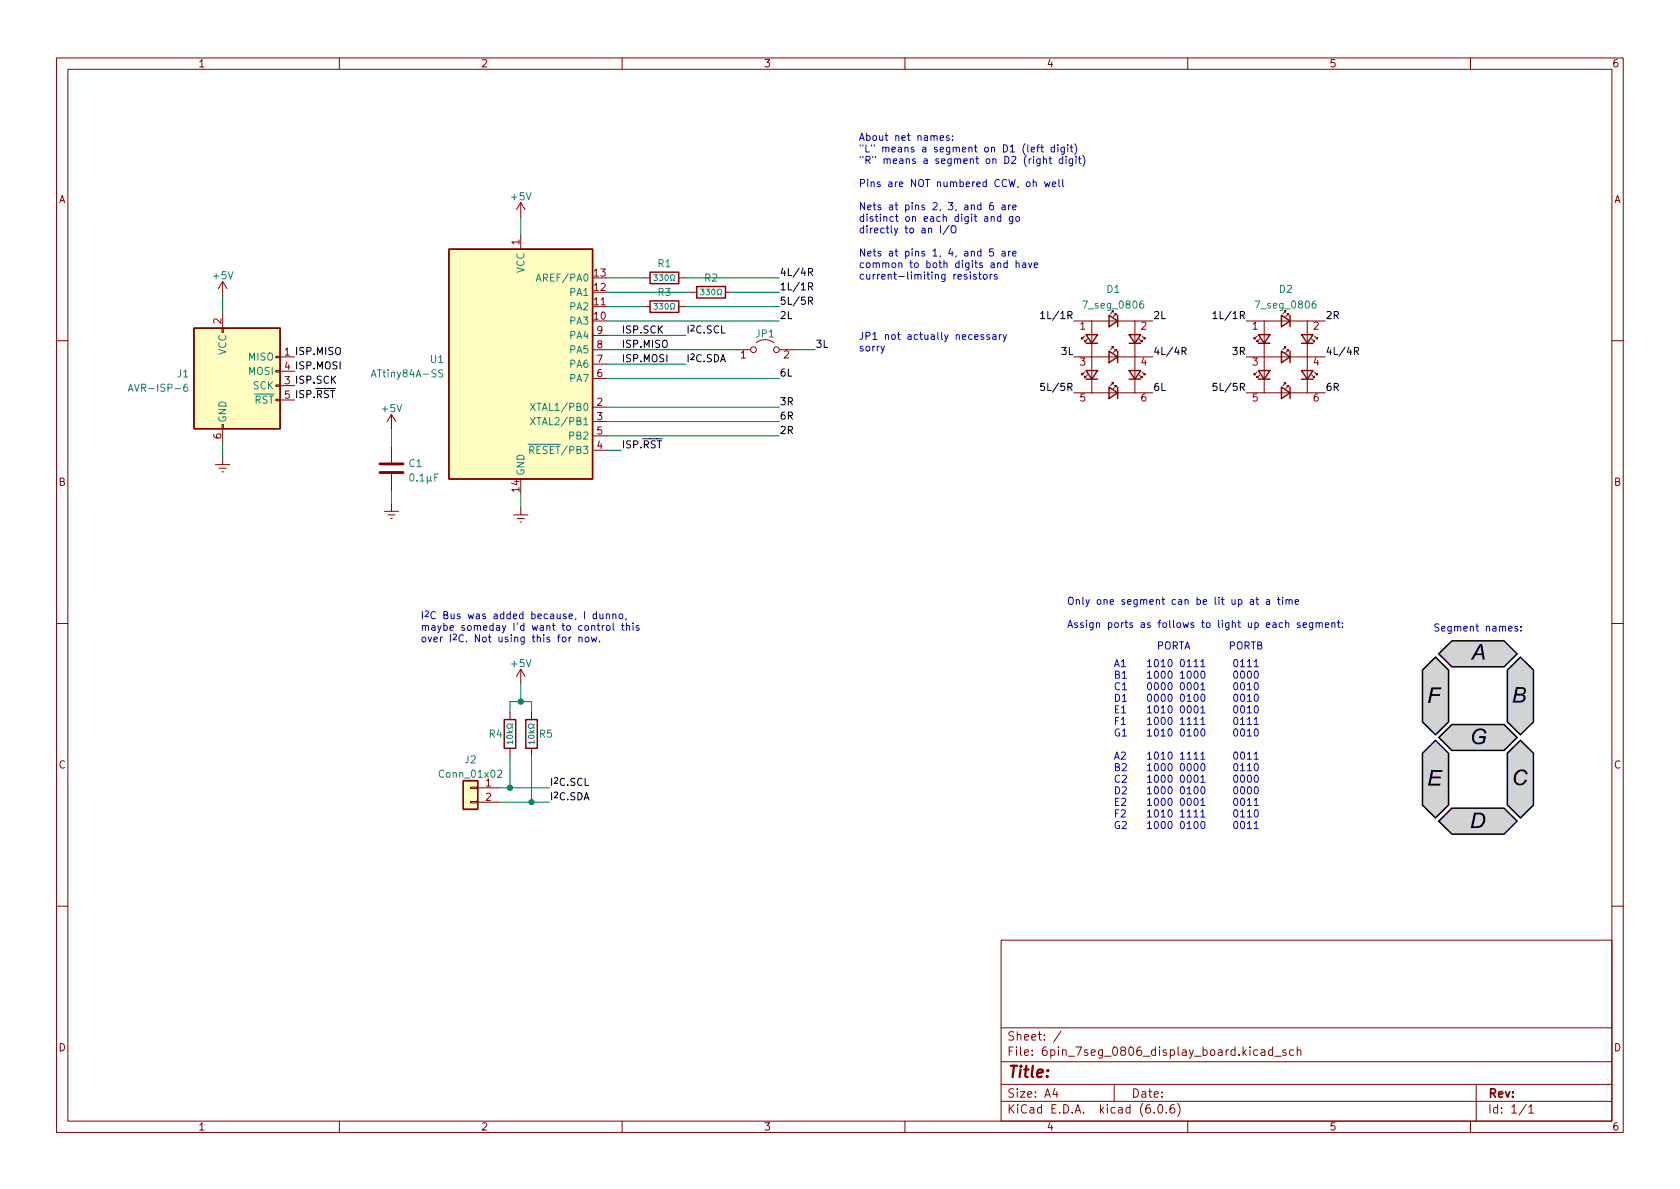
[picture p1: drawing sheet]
(kicad_sch (version 20211123) (generator eeschema)

 (paper "A4")

 (lib_symbols
  (symbol "Connector:AVR-ISP-6" (pin_names (offset 1.016)) (in_bom yes) (on_board yes)
   (property "Reference" "J" (id 0) (at -6.35 11.43 0) (effects (font (size 1.27 1.27)) (justify left)))
   (property "Value" "AVR-ISP-6" (id 1) (at 0 11.43 0) (effects (font (size 1.27 1.27)) (justify left)))
   (property "Footprint" "" (id 2) (at -6.35 1.27 90) (effects (font (size 1.27 1.27)) hide))
   (property "Datasheet" " ~" (id 3) (at -32.385 -13.97 0) (effects (font (size 1.27 1.27)) hide))
   (symbol "AVR-ISP-6_0_1"
    (rectangle (start -2.667 -6.858) (end -2.413 -7.62) (stroke (width 0) (type default) (color 0 0 0 0)) (fill (type none)))
    (rectangle (start -2.667 10.16) (end -2.413 9.398) (stroke (width 0) (type default) (color 0 0 0 0)) (fill (type none)))
    (rectangle (start 7.62 -2.413) (end 6.858 -2.667) (stroke (width 0) (type default) (color 0 0 0 0)) (fill (type none)))
    (rectangle (start 7.62 0.127) (end 6.858 -0.127) (stroke (width 0) (type default) (color 0 0 0 0)) (fill (type none)))
    (rectangle (start 7.62 2.667) (end 6.858 2.413) (stroke (width 0) (type default) (color 0 0 0 0)) (fill (type none)))
    (rectangle (start 7.62 5.207) (end 6.858 4.953) (stroke (width 0) (type default) (color 0 0 0 0)) (fill (type none)))
    (rectangle (start 7.62 10.16) (end -7.62 -7.62) (stroke (width 0.254) (type default) (color 0 0 0 0)) (fill (type background))))
   (symbol "AVR-ISP-6_1_1"
    (pin passive line (at 10.16 5.08 180) (length 2.54) (name "MISO" (effects (font (size 1.27 1.27)))) (number "1" (effects (font (size 1.27 1.27)))))
    (pin passive line (at -2.54 12.7 270) (length 2.54) (name "VCC" (effects (font (size 1.27 1.27)))) (number "2" (effects (font (size 1.27 1.27)))))
    (pin passive line (at 10.16 0 180) (length 2.54) (name "SCK" (effects (font (size 1.27 1.27)))) (number "3" (effects (font (size 1.27 1.27)))))
    (pin passive line (at 10.16 2.54 180) (length 2.54) (name "MOSI" (effects (font (size 1.27 1.27)))) (number "4" (effects (font (size 1.27 1.27)))))
    (pin passive line (at 10.16 -2.54 180) (length 2.54) (name "~{RST}" (effects (font (size 1.27 1.27)))) (number "5" (effects (font (size 1.27 1.27)))))
    (pin passive line (at -2.54 -10.16 90) (length 2.54) (name "GND" (effects (font (size 1.27 1.27)))) (number "6" (effects (font (size 1.27 1.27)))))))
  (symbol "Connector_Generic:Conn_01x02" (pin_names (offset 1.016) hide) (in_bom yes) (on_board yes)
   (property "Reference" "J" (id 0) (at 0 2.54 0) (effects (font (size 1.27 1.27))))
   (property "Value" "Conn_01x02" (id 1) (at 0 -5.08 0) (effects (font (size 1.27 1.27))))
   (property "Footprint" "" (id 2) (at 0 0 0) (effects (font (size 1.27 1.27)) hide))
   (property "Datasheet" "~" (id 3) (at 0 0 0) (effects (font (size 1.27 1.27)) hide))
   (symbol "Conn_01x02_1_1"
    (rectangle (start -1.27 -2.413) (end 0 -2.667) (stroke (width 0.1524) (type default) (color 0 0 0 0)) (fill (type none)))
    (rectangle (start -1.27 0.127) (end 0 -0.127) (stroke (width 0.1524) (type default) (color 0 0 0 0)) (fill (type none)))
    (rectangle (start -1.27 1.27) (end 1.27 -3.81) (stroke (width 0.254) (type default) (color 0 0 0 0)) (fill (type background)))
    (pin passive line (at -5.08 0 0) (length 3.81) (name "Pin_1" (effects (font (size 1.27 1.27)))) (number "1" (effects (font (size 1.27 1.27)))))
    (pin passive line (at -5.08 -2.54 0) (length 3.81) (name "Pin_2" (effects (font (size 1.27 1.27)))) (number "2" (effects (font (size 1.27 1.27)))))))
  (symbol "Device:C" (pin_numbers hide) (pin_names (offset 0.254)) (in_bom yes) (on_board yes)
   (property "Reference" "C" (id 0) (at 0.635 2.54 0) (effects (font (size 1.27 1.27)) (justify left)))
   (property "Value" "C" (id 1) (at 0.635 -2.54 0) (effects (font (size 1.27 1.27)) (justify left)))
   (property "Footprint" "" (id 2) (at 0.9652 -3.81 0) (effects (font (size 1.27 1.27)) hide))
   (property "Datasheet" "~" (id 3) (at 0 0 0) (effects (font (size 1.27 1.27)) hide))
   (symbol "C_0_1"
    (polyline (pts (xy -2.032 -0.762) (xy 2.032 -0.762)) (stroke (width 0.508) (type default) (color 0 0 0 0)) (fill (type none)))
    (polyline (pts (xy -2.032 0.762) (xy 2.032 0.762)) (stroke (width 0.508) (type default) (color 0 0 0 0)) (fill (type none))))
   (symbol "C_1_1"
    (pin passive line (at 0 3.81 270) (length 2.794) (name "~" (effects (font (size 1.27 1.27)))) (number "1" (effects (font (size 1.27 1.27)))))
    (pin passive line (at 0 -3.81 90) (length 2.794) (name "~" (effects (font (size 1.27 1.27)))) (number "2" (effects (font (size 1.27 1.27)))))))
  (symbol "Device:R" (pin_numbers hide) (pin_names (offset 0)) (in_bom yes) (on_board yes)
   (property "Reference" "R" (id 0) (at 2.032 0 90) (effects (font (size 1.27 1.27))))
   (property "Value" "R" (id 1) (at 0 0 90) (effects (font (size 1.27 1.27))))
   (property "Footprint" "" (id 2) (at -1.778 0 90) (effects (font (size 1.27 1.27)) hide))
   (property "Datasheet" "~" (id 3) (at 0 0 0) (effects (font (size 1.27 1.27)) hide))
   (symbol "R_0_1"
    (rectangle (start -1.016 -2.54) (end 1.016 2.54) (stroke (width 0.254) (type default) (color 0 0 0 0)) (fill (type none))))
   (symbol "R_1_1"
    (pin passive line (at 0 3.81 270) (length 1.27) (name "~" (effects (font (size 1.27 1.27)))) (number "1" (effects (font (size 1.27 1.27)))))
    (pin passive line (at 0 -3.81 90) (length 1.27) (name "~" (effects (font (size 1.27 1.27)))) (number "2" (effects (font (size 1.27 1.27)))))))
  (symbol "Jumper:Jumper_2_Open" (pin_names (offset 0) hide) (in_bom yes) (on_board yes)
   (property "Reference" "JP" (id 0) (at 0 2.794 0) (effects (font (size 1.27 1.27))))
   (property "Value" "Jumper_2_Open" (id 1) (at 0 -2.286 0) (effects (font (size 1.27 1.27))))
   (property "Footprint" "" (id 2) (at 0 0 0) (effects (font (size 1.27 1.27)) hide))
   (property "Datasheet" "~" (id 3) (at 0 0 0) (effects (font (size 1.27 1.27)) hide))
   (symbol "Jumper_2_Open_0_0"
    (circle (center -2.032 0) (radius 0.508) (stroke (width 0) (type default) (color 0 0 0 0)) (fill (type none)))
    (circle (center 2.032 0) (radius 0.508) (stroke (width 0) (type default) (color 0 0 0 0)) (fill (type none))))
   (symbol "Jumper_2_Open_0_1"
    (arc (start 1.524 1.27) (mid 0 1.778) (end -1.524 1.27) (stroke (width 0) (type default) (color 0 0 0 0)) (fill (type none))))
   (symbol "Jumper_2_Open_1_1"
    (pin passive line (at -5.08 0 0) (length 2.54) (name "A" (effects (font (size 1.27 1.27)))) (number "1" (effects (font (size 1.27 1.27)))))
    (pin passive line (at 5.08 0 180) (length 2.54) (name "B" (effects (font (size 1.27 1.27)))) (number "2" (effects (font (size 1.27 1.27)))))))
  (symbol "MCU_Microchip_ATtiny:ATtiny84A-SS" (in_bom yes) (on_board yes)
   (property "Reference" "U" (id 0) (at -12.7 21.59 0) (effects (font (size 1.27 1.27)) (justify left bottom)))
   (property "Value" "ATtiny84A-SS" (id 1) (at 2.54 -21.59 0) (effects (font (size 1.27 1.27)) (justify left top)))
   (property "Footprint" "Package_SO:SOIC-14_3.9x8.7mm_P1.27mm" (id 2) (at 0 0 0) (effects (font (size 1.27 1.27) italic) hide))
   (property "Datasheet" "http://ww1.microchip.com/downloads/en/DeviceDoc/doc8183.pdf" (id 3) (at 0 0 0) (effects (font (size 1.27 1.27)) hide))
   (symbol "ATtiny84A-SS_0_1"
    (rectangle (start -12.7 -20.32) (end 12.7 20.32) (stroke (width 0.254) (type default) (color 0 0 0 0)) (fill (type background))))
   (symbol "ATtiny84A-SS_1_1"
    (pin power_in line (at 0 22.86 270) (length 2.54) (name "VCC" (effects (font (size 1.27 1.27)))) (number "1" (effects (font (size 1.27 1.27)))))
    (pin bidirectional line (at 15.24 7.62 180) (length 2.54) (name "PA3" (effects (font (size 1.27 1.27)))) (number "10" (effects (font (size 1.27 1.27)))))
    (pin bidirectional line (at 15.24 10.16 180) (length 2.54) (name "PA2" (effects (font (size 1.27 1.27)))) (number "11" (effects (font (size 1.27 1.27)))))
    (pin bidirectional line (at 15.24 12.7 180) (length 2.54) (name "PA1" (effects (font (size 1.27 1.27)))) (number "12" (effects (font (size 1.27 1.27)))))
    (pin bidirectional line (at 15.24 15.24 180) (length 2.54) (name "AREF/PA0" (effects (font (size 1.27 1.27)))) (number "13" (effects (font (size 1.27 1.27)))))
    (pin power_in line (at 0 -22.86 90) (length 2.54) (name "GND" (effects (font (size 1.27 1.27)))) (number "14" (effects (font (size 1.27 1.27)))))
    (pin bidirectional line (at 15.24 -7.62 180) (length 2.54) (name "XTAL1/PB0" (effects (font (size 1.27 1.27)))) (number "2" (effects (font (size 1.27 1.27)))))
    (pin bidirectional line (at 15.24 -10.16 180) (length 2.54) (name "XTAL2/PB1" (effects (font (size 1.27 1.27)))) (number "3" (effects (font (size 1.27 1.27)))))
    (pin bidirectional line (at 15.24 -15.24 180) (length 2.54) (name "~{RESET}/PB3" (effects (font (size 1.27 1.27)))) (number "4" (effects (font (size 1.27 1.27)))))
    (pin bidirectional line (at 15.24 -12.7 180) (length 2.54) (name "PB2" (effects (font (size 1.27 1.27)))) (number "5" (effects (font (size 1.27 1.27)))))
    (pin bidirectional line (at 15.24 -2.54 180) (length 2.54) (name "PA7" (effects (font (size 1.27 1.27)))) (number "6" (effects (font (size 1.27 1.27)))))
    (pin bidirectional line (at 15.24 0 180) (length 2.54) (name "PA6" (effects (font (size 1.27 1.27)))) (number "7" (effects (font (size 1.27 1.27)))))
    (pin bidirectional line (at 15.24 2.54 180) (length 2.54) (name "PA5" (effects (font (size 1.27 1.27)))) (number "8" (effects (font (size 1.27 1.27)))))
    (pin bidirectional line (at 15.24 5.08 180) (length 2.54) (name "PA4" (effects (font (size 1.27 1.27)))) (number "9" (effects (font (size 1.27 1.27)))))))
  (symbol "nanosegment:7_seg_0806" (pin_names (offset 0) hide) (in_bom yes) (on_board yes)
   (property "Reference" "D" (id 0) (at 0 9.525 0) (effects (font (size 1.27 1.27))))
   (property "Value" "7_seg_0806" (id 1) (at 0 -9.398 0) (effects (font (size 1.27 1.27))))
   (property "Footprint" "" (id 2) (at 0 0 0) (effects (font (size 1.27 1.27)) hide))
   (property "Datasheet" "" (id 3) (at 0 0 0) (effects (font (size 1.27 1.27)) hide))
   (symbol "7_seg_0806_0_1"
    (polyline (pts (xy -3.81 -6.35) (xy -3.81 6.35)) (stroke (width 0.1524) (type default) (color 0 0 0 0)) (fill (type none)))
    (polyline (pts (xy -3.81 0) (xy 3.81 0)) (stroke (width 0.1524) (type default) (color 0 0 0 0)) (fill (type none)))
    (polyline (pts (xy -3.81 6.35) (xy 3.81 6.35)) (stroke (width 0.1524) (type default) (color 0 0 0 0)) (fill (type none)))
    (polyline (pts (xy -2.794 -3.937) (xy -4.826 -3.937)) (stroke (width 0.254) (type default) (color 0 0 0 0)) (fill (type none)))
    (polyline (pts (xy -2.794 2.413) (xy -4.826 2.413)) (stroke (width 0.254) (type default) (color 0 0 0 0)) (fill (type none)))
    (polyline (pts (xy 0.762 -7.366) (xy 0.762 -5.334)) (stroke (width 0.254) (type default) (color 0 0 0 0)) (fill (type none)))
    (polyline (pts (xy 0.762 -1.016) (xy 0.762 1.016)) (stroke (width 0.254) (type default) (color 0 0 0 0)) (fill (type none)))
    (polyline (pts (xy 0.762 5.334) (xy 0.762 7.366)) (stroke (width 0.254) (type default) (color 0 0 0 0)) (fill (type none)))
    (polyline (pts (xy 2.794 -3.937) (xy 4.826 -3.937)) (stroke (width 0.254) (type default) (color 0 0 0 0)) (fill (type none)))
    (polyline (pts (xy 2.794 2.413) (xy 4.826 2.413)) (stroke (width 0.254) (type default) (color 0 0 0 0)) (fill (type none)))
    (polyline (pts (xy 3.81 -6.35) (xy -3.81 -6.35)) (stroke (width 0.1524) (type default) (color 0 0 0 0)) (fill (type none)))
    (polyline (pts (xy 3.81 6.35) (xy 3.81 -6.35)) (stroke (width 0.1524) (type default) (color 0 0 0 0)) (fill (type none)))
    (polyline (pts (xy -2.794 -2.413) (xy -3.81 -3.937) (xy -4.826 -2.413) (xy -2.794 -2.413)) (stroke (width 0.254) (type default) (color 0 0 0 0)) (fill (type none)))
    (polyline (pts (xy -2.794 3.937) (xy -3.81 2.413) (xy -4.826 3.937) (xy -2.794 3.937)) (stroke (width 0.254) (type default) (color 0 0 0 0)) (fill (type none)))
    (polyline (pts (xy -0.762 -7.366) (xy 0.762 -6.35) (xy -0.762 -5.334) (xy -0.762 -7.366)) (stroke (width 0.254) (type default) (color 0 0 0 0)) (fill (type none)))
    (polyline (pts (xy -0.762 -1.016) (xy 0.762 0) (xy -0.762 1.016) (xy -0.762 -1.016)) (stroke (width 0.254) (type default) (color 0 0 0 0)) (fill (type none)))
    (polyline (pts (xy -0.762 5.334) (xy 0.762 6.35) (xy -0.762 7.366) (xy -0.762 5.334)) (stroke (width 0.254) (type default) (color 0 0 0 0)) (fill (type none)))
    (polyline (pts (xy 2.794 -2.413) (xy 3.81 -3.937) (xy 4.826 -2.413) (xy 2.794 -2.413)) (stroke (width 0.254) (type default) (color 0 0 0 0)) (fill (type none)))
    (polyline (pts (xy 2.794 3.937) (xy 3.81 2.413) (xy 4.826 3.937) (xy 2.794 3.937)) (stroke (width 0.254) (type default) (color 0 0 0 0)) (fill (type none)))
    (polyline (pts (xy -5.08 -2.667) (xy -5.588 -3.175) (xy -5.588 -2.921) (xy -5.588 -3.175) (xy -5.334 -3.175)) (stroke (width 0) (type default) (color 0 0 0 0)) (fill (type none)))
    (polyline (pts (xy -5.08 3.683) (xy -5.588 3.175) (xy -5.588 3.429) (xy -5.588 3.175) (xy -5.334 3.175)) (stroke (width 0) (type default) (color 0 0 0 0)) (fill (type none)))
    (polyline (pts (xy -4.572 -3.175) (xy -5.08 -3.683) (xy -5.08 -3.429) (xy -5.08 -3.683) (xy -4.826 -3.683)) (stroke (width 0) (type default) (color 0 0 0 0)) (fill (type none)))
    (polyline (pts (xy -4.572 3.175) (xy -5.08 2.667) (xy -5.08 2.921) (xy -5.08 2.667) (xy -4.826 2.667)) (stroke (width 0) (type default) (color 0 0 0 0)) (fill (type none)))
    (polyline (pts (xy -0.508 -5.08) (xy 0 -4.572) (xy -0.254 -4.572) (xy 0 -4.572) (xy 0 -4.826)) (stroke (width 0) (type default) (color 0 0 0 0)) (fill (type none)))
    (polyline (pts (xy -0.508 1.27) (xy 0 1.778) (xy -0.254 1.778) (xy 0 1.778) (xy 0 1.524)) (stroke (width 0) (type default) (color 0 0 0 0)) (fill (type none)))
    (polyline (pts (xy -0.508 7.62) (xy 0 8.128) (xy -0.254 8.128) (xy 0 8.128) (xy 0 7.874)) (stroke (width 0) (type default) (color 0 0 0 0)) (fill (type none)))
    (polyline (pts (xy 0 -5.588) (xy 0.508 -5.08) (xy 0.254 -5.08) (xy 0.508 -5.08) (xy 0.508 -5.334)) (stroke (width 0) (type default) (color 0 0 0 0)) (fill (type none)))
    (polyline (pts (xy 0 0.762) (xy 0.508 1.27) (xy 0.254 1.27) (xy 0.508 1.27) (xy 0.508 1.016)) (stroke (width 0) (type default) (color 0 0 0 0)) (fill (type none)))
    (polyline (pts (xy 0 7.112) (xy 0.508 7.62) (xy 0.254 7.62) (xy 0.508 7.62) (xy 0.508 7.366)) (stroke (width 0) (type default) (color 0 0 0 0)) (fill (type none)))
    (polyline (pts (xy 4.572 -3.175) (xy 5.08 -3.683) (xy 5.08 -3.429) (xy 5.08 -3.683) (xy 4.826 -3.683)) (stroke (width 0) (type default) (color 0 0 0 0)) (fill (type none)))
    (polyline (pts (xy 4.572 3.175) (xy 5.08 2.667) (xy 5.08 2.921) (xy 5.08 2.667) (xy 4.826 2.667)) (stroke (width 0) (type default) (color 0 0 0 0)) (fill (type none)))
    (polyline (pts (xy 5.08 -2.667) (xy 5.588 -3.175) (xy 5.588 -2.921) (xy 5.588 -3.175) (xy 5.334 -3.175)) (stroke (width 0) (type default) (color 0 0 0 0)) (fill (type none)))
    (polyline (pts (xy 5.08 3.683) (xy 5.588 3.175) (xy 5.588 3.429) (xy 5.588 3.175) (xy 5.334 3.175)) (stroke (width 0) (type default) (color 0 0 0 0)) (fill (type none))))
   (symbol "7_seg_0806_1_1"
    (pin passive line (at -6.985 6.35 0) (length 3.175) (name "A+F+" (effects (font (size 1.27 1.27)))) (number "1" (effects (font (size 1.27 1.27)))))
    (pin passive line (at 6.985 6.35 180) (length 3.175) (name "A-B+" (effects (font (size 1.27 1.27)))) (number "2" (effects (font (size 1.27 1.27)))))
    (pin passive line (at -6.985 0 0) (length 3.175) (name "E+F-G+" (effects (font (size 1.27 1.27)))) (number "3" (effects (font (size 1.27 1.27)))))
    (pin passive line (at 6.985 0 180) (length 3.175) (name "B-C+G-" (effects (font (size 1.27 1.27)))) (number "4" (effects (font (size 1.27 1.27)))))
    (pin passive line (at -6.985 -6.35 0) (length 3.175) (name "D+E-" (effects (font (size 1.27 1.27)))) (number "5" (effects (font (size 1.27 1.27)))))
    (pin passive line (at 6.985 -6.35 180) (length 3.175) (name "C-D-" (effects (font (size 1.27 1.27)))) (number "6" (effects (font (size 1.27 1.27)))))))
  (symbol "power:+5V" (power) (pin_names (offset 0)) (in_bom yes) (on_board yes)
   (property "Reference" "#PWR" (id 0) (at 0 -3.81 0) (effects (font (size 1.27 1.27)) hide))
   (property "Value" "+5V" (id 1) (at 0 3.556 0) (effects (font (size 1.27 1.27))))
   (property "Footprint" "" (id 2) (at 0 0 0) (effects (font (size 1.27 1.27)) hide))
   (property "Datasheet" "" (id 3) (at 0 0 0) (effects (font (size 1.27 1.27)) hide))
   (symbol "+5V_0_1"
    (polyline (pts (xy -0.762 1.27) (xy 0 2.54)) (stroke (width 0) (type default) (color 0 0 0 0)) (fill (type none)))
    (polyline (pts (xy 0 0) (xy 0 2.54)) (stroke (width 0) (type default) (color 0 0 0 0)) (fill (type none)))
    (polyline (pts (xy 0 2.54) (xy 0.762 1.27)) (stroke (width 0) (type default) (color 0 0 0 0)) (fill (type none))))
   (symbol "+5V_1_1"
    (pin power_in line (at 0 0 90) (length 0) hide (name "+5V" (effects (font (size 1.27 1.27)))) (number "1" (effects (font (size 1.27 1.27)))))))
  (symbol "power:GNDREF" (power) (pin_names (offset 0)) (in_bom yes) (on_board yes)
   (property "Reference" "#PWR" (id 0) (at 0 -6.35 0) (effects (font (size 1.27 1.27)) hide))
   (property "Value" "GNDREF" (id 1) (at 0 -3.81 0) (effects (font (size 1.27 1.27))))
   (property "Footprint" "" (id 2) (at 0 0 0) (effects (font (size 1.27 1.27)) hide))
   (property "Datasheet" "" (id 3) (at 0 0 0) (effects (font (size 1.27 1.27)) hide))
   (symbol "GNDREF_0_1"
    (polyline (pts (xy -0.635 -1.905) (xy 0.635 -1.905)) (stroke (width 0) (type default) (color 0 0 0 0)) (fill (type none)))
    (polyline (pts (xy -0.127 -2.54) (xy 0.127 -2.54)) (stroke (width 0) (type default) (color 0 0 0 0)) (fill (type none)))
    (polyline (pts (xy 0 -1.27) (xy 0 0)) (stroke (width 0) (type default) (color 0 0 0 0)) (fill (type none)))
    (polyline (pts (xy 1.27 -1.27) (xy -1.27 -1.27)) (stroke (width 0) (type default) (color 0 0 0 0)) (fill (type none))))
   (symbol "GNDREF_1_1"
    (pin power_in line (at 0 0 270) (length 0) hide (name "GNDREF" (effects (font (size 1.27 1.27)))) (number "1" (effects (font (size 1.27 1.27))))))))

 (junction (at 90.17 139.065) (diameter 0) (color 0 0 0 0))
 (junction (at 92.075 123.825) (diameter 0) (color 0 0 0 0))
 (junction (at 93.98 141.605) (diameter 0) (color 0 0 0 0))

 (wire (pts (xy 93.98 133.35) (xy 93.98 141.605)) (stroke (width 0) (type default) (color 0 0 0 0)))
 (wire (pts (xy 107.315 61.595) (xy 130.175 61.595)) (stroke (width 0) (type default) (color 0 0 0 0)))
 (wire (pts (xy 88.265 141.605) (xy 93.98 141.605)) (stroke (width 0) (type default) (color 0 0 0 0)))
 (wire (pts (xy 93.98 125.73) (xy 93.98 123.825)) (stroke (width 0) (type default) (color 0 0 0 0)))
 (wire (pts (xy 90.17 125.73) (xy 90.17 123.825)) (stroke (width 0) (type default) (color 0 0 0 0)))
 (wire (pts (xy 107.315 64.135) (xy 121.285 64.135)) (stroke (width 0) (type default) (color 0 0 0 0)))
 (wire (pts (xy 107.315 76.835) (xy 137.795 76.835)) (stroke (width 0) (type default) (color 0 0 0 0)))
 (wire (pts (xy 107.315 74.295) (xy 137.795 74.295)) (stroke (width 0) (type default) (color 0 0 0 0)))
 (wire (pts (xy 90.17 133.35) (xy 90.17 139.065)) (stroke (width 0) (type default) (color 0 0 0 0)))
 (wire (pts (xy 107.315 48.895) (xy 113.665 48.895)) (stroke (width 0) (type default) (color 0 0 0 0)))
 (wire (pts (xy 107.315 51.435) (xy 121.92 51.435)) (stroke (width 0) (type default) (color 0 0 0 0)))
 (wire (pts (xy 88.265 139.065) (xy 90.17 139.065)) (stroke (width 0) (type default) (color 0 0 0 0)))
 (wire (pts (xy 39.37 52.07) (xy 39.37 55.245)) (stroke (width 0) (type default) (color 0 0 0 0)))
 (wire (pts (xy 140.335 61.595) (xy 144.145 61.595)) (stroke (width 0) (type default) (color 0 0 0 0)))
 (wire (pts (xy 39.37 78.105) (xy 39.37 80.645)) (stroke (width 0) (type default) (color 0 0 0 0)))
 (wire (pts (xy 92.075 86.995) (xy 92.075 89.535)) (stroke (width 0) (type default) (color 0 0 0 0)))
 (wire (pts (xy 107.315 56.515) (xy 137.795 56.515)) (stroke (width 0) (type default) (color 0 0 0 0)))
 (wire (pts (xy 93.98 141.605) (xy 97.155 141.605)) (stroke (width 0) (type default) (color 0 0 0 0)))
 (wire (pts (xy 69.215 75.565) (xy 69.215 78.74)) (stroke (width 0) (type default) (color 0 0 0 0)))
 (wire (pts (xy 69.215 86.36) (xy 69.215 88.9)) (stroke (width 0) (type default) (color 0 0 0 0)))
 (wire (pts (xy 121.285 48.895) (xy 137.795 48.895)) (stroke (width 0) (type default) (color 0 0 0 0)))
 (wire (pts (xy 90.17 139.065) (xy 97.155 139.065)) (stroke (width 0) (type default) (color 0 0 0 0)))
 (wire (pts (xy 107.315 59.055) (xy 121.285 59.055)) (stroke (width 0) (type default) (color 0 0 0 0)))
 (wire (pts (xy 107.315 66.675) (xy 137.795 66.675)) (stroke (width 0) (type default) (color 0 0 0 0)))
 (wire (pts (xy 129.54 51.435) (xy 137.795 51.435)) (stroke (width 0) (type default) (color 0 0 0 0)))
 (wire (pts (xy 107.315 53.975) (xy 113.665 53.975)) (stroke (width 0) (type default) (color 0 0 0 0)))
 (wire (pts (xy 107.315 71.755) (xy 137.795 71.755)) (stroke (width 0) (type default) (color 0 0 0 0)))
 (wire (pts (xy 107.315 79.375) (xy 109.855 79.375)) (stroke (width 0) (type default) (color 0 0 0 0)))
 (wire (pts (xy 93.98 123.825) (xy 92.075 123.825)) (stroke (width 0) (type default) (color 0 0 0 0)))
 (wire (pts (xy 90.17 123.825) (xy 92.075 123.825)) (stroke (width 0) (type default) (color 0 0 0 0)))
 (wire (pts (xy 92.075 38.1) (xy 92.075 41.275)) (stroke (width 0) (type default) (color 0 0 0 0)))
 (wire (pts (xy 121.285 53.975) (xy 137.795 53.975)) (stroke (width 0) (type default) (color 0 0 0 0)))
 (wire (pts (xy 92.075 120.65) (xy 92.075 123.825)) (stroke (width 0) (type default) (color 0 0 0 0)))

 (image (at 261.62 130.175) (scale 0.5)
  (data))

 (text "1010 0111\n1000 1000\n0000 0001\n0000 0100\n1010 0001\n1000 1111\n1010 0100\n\n1010 1111\n1000 0000\n1000 0001\n1000 0100\n1000 0001\n1010 1111\n1000 0100" (at 202.565 146.685 0) (effects (font (size 1.27 1.27)) (justify left bottom)))
 (text "JP1 not actually necessary\nsorry" (at 151.765 62.23 0) (effects (font (size 1.27 1.27)) (justify left bottom)))
 (text "About net names:\n\"L\" means a segment on D1 (left digit)\n\"R\" means a segment on D2 (right digit)\n\nPins are NOT numbered CCW, oh well\n\nNets at pins 2, 3, and 6 are\ndistinct on each digit and go\ndirectly to an I/O\n\nNets at pins 1, 4, and 5 are\ncommon to both digits and have\ncurrent-limiting resistors" (at 151.765 49.53 0) (effects (font (size 1.27 1.27)) (justify left bottom)))
 (text "A1\nB1\nC1\nD1\nE1\nF1\nG1\n\nA2\nB2\nC2\nD2\nE2\nF2\nG2" (at 196.85 146.685 0) (effects (font (size 1.27 1.27)) (justify left bottom)))
 (text "0111\n0000\n0010\n0010\n0010\n0111\n0010\n\n0011\n0110\n0000\n0000\n0011\n0110\n0011" (at 217.805 146.685 0) (effects (font (size 1.27 1.27)) (justify left bottom)))
 (text "I^{2}C Bus was added because, I dunno,\nmaybe someday I'd want to control this\nover I^{2}C. Not using this for now." (at 74.295 113.665 0) (effects (font (size 1.27 1.27)) (justify left bottom)))
 (text "Only one segment can be lit up at a time\n\nAssign ports as follows to light up each segment:" (at 188.595 111.125 0) (effects (font (size 1.27 1.27)) (justify left bottom)))
 (text "Segment names:" (at 253.365 111.76 0) (effects (font (size 1.27 1.27)) (justify left bottom)))
 (text "PORTA       PORTB" (at 204.47 114.935 0) (effects (font (size 1.27 1.27)) (justify left bottom)))

 (label "4L{slash}4R" (at 203.835 62.865 0) (effects (font (size 1.27 1.27)) (justify left bottom)))
 (label "5L{slash}5R" (at 189.865 69.215 180) (effects (font (size 1.27 1.27)) (justify right bottom)))
 (label "I^{2}C.SCL" (at 97.155 139.065 0) (effects (font (size 1.27 1.27)) (justify left bottom)))
 (label "6R" (at 137.795 74.295 0) (effects (font (size 1.27 1.27)) (justify left bottom)))
 (label "ISP.SCK" (at 52.07 67.945 0) (effects (font (size 1.27 1.27)) (justify left bottom)))
 (label "ISP.MISO" (at 52.07 62.865 0) (effects (font (size 1.27 1.27)) (justify left bottom)))
 (label "3R" (at 220.345 62.865 180) (effects (font (size 1.27 1.27)) (justify right bottom)))
 (label "ISP.SCK" (at 109.855 59.055 0) (effects (font (size 1.27 1.27)) (justify left bottom)))
 (label "3L" (at 189.865 62.865 180) (effects (font (size 1.27 1.27)) (justify right bottom)))
 (label "1L{slash}1R" (at 189.865 56.515 180) (effects (font (size 1.27 1.27)) (justify right bottom)))
 (label "ISP.MOSI" (at 109.855 64.135 0) (effects (font (size 1.27 1.27)) (justify left bottom)))
 (label "ISP.~{RST}" (at 109.855 79.375 0) (effects (font (size 1.27 1.27)) (justify left bottom)))
 (label "2L" (at 137.795 56.515 0) (effects (font (size 1.27 1.27)) (justify left bottom)))
 (label "6L" (at 203.835 69.215 0) (effects (font (size 1.27 1.27)) (justify left bottom)))
 (label "2R" (at 234.315 56.515 0) (effects (font (size 1.27 1.27)) (justify left bottom)))
 (label "ISP.MOSI" (at 52.07 65.405 0) (effects (font (size 1.27 1.27)) (justify left bottom)))
 (label "I^{2}C.SDA" (at 121.285 64.135 0) (effects (font (size 1.27 1.27)) (justify left bottom)))
 (label "2L" (at 203.835 56.515 0) (effects (font (size 1.27 1.27)) (justify left bottom)))
 (label "ISP.~{RST}" (at 52.07 70.485 0) (effects (font (size 1.27 1.27)) (justify left bottom)))
 (label "I^{2}C.SCL" (at 121.285 59.055 0) (effects (font (size 1.27 1.27)) (justify left bottom)))
 (label "I^{2}C.SDA" (at 97.155 141.605 0) (effects (font (size 1.27 1.27)) (justify left bottom)))
 (label "5L{slash}5R" (at 137.795 53.975 0) (effects (font (size 1.27 1.27)) (justify left bottom)))
 (label "3R" (at 137.795 71.755 0) (effects (font (size 1.27 1.27)) (justify left bottom)))
 (label "3L" (at 144.145 61.595 0) (effects (font (size 1.27 1.27)) (justify left bottom)))
 (label "4L{slash}4R" (at 234.315 62.865 0) (effects (font (size 1.27 1.27)) (justify left bottom)))
 (label "5L{slash}5R" (at 220.345 69.215 180) (effects (font (size 1.27 1.27)) (justify right bottom)))
 (label "6R" (at 234.315 69.215 0) (effects (font (size 1.27 1.27)) (justify left bottom)))
 (label "1L{slash}1R" (at 137.795 51.435 0) (effects (font (size 1.27 1.27)) (justify left bottom)))
 (label "4L{slash}4R" (at 137.795 48.895 0) (effects (font (size 1.27 1.27)) (justify left bottom)))
 (label "2R" (at 137.795 76.835 0) (effects (font (size 1.27 1.27)) (justify left bottom)))
 (label "6L" (at 137.795 66.675 0) (effects (font (size 1.27 1.27)) (justify left bottom)))
 (label "1L{slash}1R" (at 220.345 56.515 180) (effects (font (size 1.27 1.27)) (justify right bottom)))
 (label "ISP.MISO" (at 109.855 61.595 0) (effects (font (size 1.27 1.27)) (justify left bottom)))

 (symbol (lib_id "Device:C") (at 69.215 82.55 0) (unit 1) (in_bom yes) (on_board yes) (fields_autoplaced)
  (property "Reference" "C1" (id 0) (at 72.136 81.7153 0) (effects (font (size 1.27 1.27)) (justify left)))
  (property "Value" "0.1μF" (id 1) (at 72.136 84.2522 0) (effects (font (size 1.27 1.27)) (justify left)))
  (property "Footprint" "Capacitor_SMD:C_0805_2012Metric" (id 2) (at 70.1802 86.36 0) (effects (font (size 1.27 1.27)) hide))
  (property "Datasheet" "~" (id 3) (at 69.215 82.55 0) (effects (font (size 1.27 1.27)) hide)) (pin "1") (pin "2"))

 (symbol (lib_id "Connector_Generic:Conn_01x02") (at 83.185 139.065 0) (mirror y) (unit 1) (in_bom yes) (on_board yes) (fields_autoplaced)
  (property "Reference" "J2" (id 0) (at 83.185 134.0952 0))
  (property "Value" "Conn_01x02" (id 1) (at 83.185 136.6321 0))
  (property "Footprint" "Connector_PinSocket_2.54mm:PinSocket_1x02_P2.54mm_Vertical" (id 2) (at 83.185 139.065 0) (effects (font (size 1.27 1.27)) hide))
  (property "Datasheet" "~" (id 3) (at 83.185 139.065 0) (effects (font (size 1.27 1.27)) hide)) (pin "1") (pin "2"))

 (symbol (lib_id "power:+5V") (at 92.075 120.65 0) (unit 1) (in_bom yes) (on_board yes) (fields_autoplaced)
  (property "Reference" "#PWR0105" (id 0) (at 92.075 124.46 0) (effects (font (size 1.27 1.27)) hide))
  (property "Value" "+5V" (id 1) (at 92.075 117.0742 0))
  (property "Footprint" "" (id 2) (at 92.075 120.65 0) (effects (font (size 1.27 1.27)) hide))
  (property "Datasheet" "" (id 3) (at 92.075 120.65 0) (effects (font (size 1.27 1.27)) hide)) (pin "1"))

 (symbol (lib_id "nanosegment:7_seg_0806") (at 227.33 62.865 0) (unit 1) (in_bom yes) (on_board yes) (fields_autoplaced)
  (property "Reference" "D2" (id 0) (at 227.33 50.8975 0))
  (property "Value" "7_seg_0806" (id 1) (at 227.33 53.6726 0))
  (property "Footprint" "nanosegment:7seg_land_pattern" (id 2) (at 227.33 62.865 0) (effects (font (size 1.27 1.27)) hide))
  (property "Datasheet" "" (id 3) (at 227.33 62.865 0) (effects (font (size 1.27 1.27)) hide)) (pin "1") (pin "2") (pin "3") (pin "4") (pin "5") (pin "6"))

 (symbol (lib_id "nanosegment:7_seg_0806") (at 196.85 62.865 0) (unit 1) (in_bom yes) (on_board yes) (fields_autoplaced)
  (property "Reference" "D1" (id 0) (at 196.85 50.8975 0))
  (property "Value" "7_seg_0806" (id 1) (at 196.85 53.6726 0))
  (property "Footprint" "nanosegment:7seg_land_pattern" (id 2) (at 196.85 62.865 0) (effects (font (size 1.27 1.27)) hide))
  (property "Datasheet" "" (id 3) (at 196.85 62.865 0) (effects (font (size 1.27 1.27)) hide)) (pin "1") (pin "2") (pin "3") (pin "4") (pin "5") (pin "6"))

 (symbol (lib_id "Device:R") (at 125.73 51.435 90) (unit 1) (in_bom yes) (on_board yes)
  (property "Reference" "R2" (id 0) (at 125.73 48.895 90))
  (property "Value" "330Ω" (id 1) (at 125.73 51.435 90) (effects (font (size 1.016 1.016))))
  (property "Footprint" "Resistor_SMD:R_0805_2012Metric" (id 2) (at 125.73 53.213 90) (effects (font (size 1.27 1.27)) hide))
  (property "Datasheet" "~" (id 3) (at 125.73 51.435 0) (effects (font (size 1.27 1.27)) hide)) (pin "1") (pin "2"))

 (symbol (lib_id "power:+5V") (at 69.215 75.565 0) (unit 1) (in_bom yes) (on_board yes) (fields_autoplaced)
  (property "Reference" "#PWR0106" (id 0) (at 69.215 79.375 0) (effects (font (size 1.27 1.27)) hide))
  (property "Value" "+5V" (id 1) (at 69.215 71.9892 0))
  (property "Footprint" "" (id 2) (at 69.215 75.565 0) (effects (font (size 1.27 1.27)) hide))
  (property "Datasheet" "" (id 3) (at 69.215 75.565 0) (effects (font (size 1.27 1.27)) hide)) (pin "1"))

 (symbol (lib_id "power:+5V") (at 39.37 52.07 0) (unit 1) (in_bom yes) (on_board yes) (fields_autoplaced)
  (property "Reference" "#PWR0103" (id 0) (at 39.37 55.88 0) (effects (font (size 1.27 1.27)) hide))
  (property "Value" "+5V" (id 1) (at 39.37 48.4942 0))
  (property "Footprint" "" (id 2) (at 39.37 52.07 0) (effects (font (size 1.27 1.27)) hide))
  (property "Datasheet" "" (id 3) (at 39.37 52.07 0) (effects (font (size 1.27 1.27)) hide)) (pin "1"))

 (symbol (lib_id "power:GNDREF") (at 92.075 89.535 0) (unit 1) (in_bom yes) (on_board yes) (fields_autoplaced)
  (property "Reference" "#PWR0101" (id 0) (at 92.075 95.885 0) (effects (font (size 1.27 1.27)) hide))
  (property "Value" "GNDREF" (id 1) (at 92.075 93.9784 0) (effects (font (size 1.27 1.27)) hide))
  (property "Footprint" "" (id 2) (at 92.075 89.535 0) (effects (font (size 1.27 1.27)) hide))
  (property "Datasheet" "" (id 3) (at 92.075 89.535 0) (effects (font (size 1.27 1.27)) hide)) (pin "1"))

 (symbol (lib_id "Jumper:Jumper_2_Open") (at 135.255 61.595 0) (unit 1) (in_bom yes) (on_board yes) (fields_autoplaced)
  (property "Reference" "JP1" (id 0) (at 135.255 58.7812 0))
  (property "Value" "Jumper_2_Open" (id 1) (at 135.255 58.7811 0) (effects (font (size 1.27 1.27)) hide))
  (property "Footprint" "Jumper:SolderJumper-2_P1.3mm_Open_RoundedPad1.0x1.5mm" (id 2) (at 135.255 61.595 0) (effects (font (size 1.27 1.27)) hide))
  (property "Datasheet" "~" (id 3) (at 135.255 61.595 0) (effects (font (size 1.27 1.27)) hide)) (pin "1") (pin "2"))

 (symbol (lib_id "Device:R") (at 90.17 129.54 180) (unit 1) (in_bom yes) (on_board yes)
  (property "Reference" "R4" (id 0) (at 87.63 129.54 0))
  (property "Value" "10kΩ" (id 1) (at 90.17 129.54 90) (effects (font (size 1.016 1.016))))
  (property "Footprint" "Resistor_SMD:R_0805_2012Metric" (id 2) (at 91.948 129.54 90) (effects (font (size 1.27 1.27)) hide))
  (property "Datasheet" "~" (id 3) (at 90.17 129.54 0) (effects (font (size 1.27 1.27)) hide)) (pin "1") (pin "2"))

 (symbol (lib_id "power:+5V") (at 92.075 38.1 0) (unit 1) (in_bom yes) (on_board yes) (fields_autoplaced)
  (property "Reference" "#PWR0102" (id 0) (at 92.075 41.91 0) (effects (font (size 1.27 1.27)) hide))
  (property "Value" "+5V" (id 1) (at 92.075 34.5242 0))
  (property "Footprint" "" (id 2) (at 92.075 38.1 0) (effects (font (size 1.27 1.27)) hide))
  (property "Datasheet" "" (id 3) (at 92.075 38.1 0) (effects (font (size 1.27 1.27)) hide)) (pin "1"))

 (symbol (lib_id "Device:R") (at 93.98 129.54 0) (mirror x) (unit 1) (in_bom yes) (on_board yes)
  (property "Reference" "R5" (id 0) (at 96.52 129.54 0))
  (property "Value" "10kΩ" (id 1) (at 93.98 129.54 90) (effects (font (size 1.016 1.016))))
  (property "Footprint" "Resistor_SMD:R_0805_2012Metric" (id 2) (at 92.202 129.54 90) (effects (font (size 1.27 1.27)) hide))
  (property "Datasheet" "~" (id 3) (at 93.98 129.54 0) (effects (font (size 1.27 1.27)) hide)) (pin "1") (pin "2"))

 (symbol (lib_id "Connector:AVR-ISP-6") (at 41.91 67.945 0) (unit 1) (in_bom yes) (on_board yes) (fields_autoplaced)
  (property "Reference" "J1" (id 0) (at 33.5281 65.8403 0) (effects (font (size 1.27 1.27)) (justify right)))
  (property "Value" "AVR-ISP-6" (id 1) (at 33.5281 68.3772 0) (effects (font (size 1.27 1.27)) (justify right)))
  (property "Footprint" "nanosegment:IDC_header_2x03_P2.54mm_edge-mount" (id 2) (at 35.56 66.675 90) (effects (font (size 1.27 1.27)) hide))
  (property "Datasheet" " ~" (id 3) (at 9.525 81.915 0) (effects (font (size 1.27 1.27)) hide)) (pin "1") (pin "2") (pin "3") (pin "4") (pin "5") (pin "6"))

 (symbol (lib_id "power:GNDREF") (at 39.37 80.645 0) (unit 1) (in_bom yes) (on_board yes) (fields_autoplaced)
  (property "Reference" "#PWR0104" (id 0) (at 39.37 86.995 0) (effects (font (size 1.27 1.27)) hide))
  (property "Value" "GNDREF" (id 1) (at 39.37 85.0884 0) (effects (font (size 1.27 1.27)) hide))
  (property "Footprint" "" (id 2) (at 39.37 80.645 0) (effects (font (size 1.27 1.27)) hide))
  (property "Datasheet" "" (id 3) (at 39.37 80.645 0) (effects (font (size 1.27 1.27)) hide)) (pin "1"))

 (symbol (lib_id "power:GNDREF") (at 69.215 88.9 0) (unit 1) (in_bom yes) (on_board yes) (fields_autoplaced)
  (property "Reference" "#PWR0107" (id 0) (at 69.215 95.25 0) (effects (font (size 1.27 1.27)) hide))
  (property "Value" "GNDREF" (id 1) (at 69.215 93.3434 0) (effects (font (size 1.27 1.27)) hide))
  (property "Footprint" "" (id 2) (at 69.215 88.9 0) (effects (font (size 1.27 1.27)) hide))
  (property "Datasheet" "" (id 3) (at 69.215 88.9 0) (effects (font (size 1.27 1.27)) hide)) (pin "1"))

 (symbol (lib_id "MCU_Microchip_ATtiny:ATtiny84A-SS") (at 92.075 64.135 0) (unit 1) (in_bom yes) (on_board yes) (fields_autoplaced)
  (property "Reference" "U1" (id 0) (at 78.613 63.3003 0) (effects (font (size 1.27 1.27)) (justify right)))
  (property "Value" "ATtiny84A-SS" (id 1) (at 78.613 65.8372 0) (effects (font (size 1.27 1.27)) (justify right)))
  (property "Footprint" "Package_SO:SOIC-14_3.9x8.7mm_P1.27mm" (id 2) (at 92.075 64.135 0) (effects (font (size 1.27 1.27) italic) hide))
  (property "Datasheet" "http://ww1.microchip.com/downloads/en/DeviceDoc/doc8183.pdf" (id 3) (at 92.075 64.135 0) (effects (font (size 1.27 1.27)) hide)) (pin "1") (pin "10") (pin "11") (pin "12") (pin "13") (pin "14") (pin "2") (pin "3") (pin "4") (pin "5") (pin "6") (pin "7") (pin "8") (pin "9"))

 (symbol (lib_id "Device:R") (at 117.475 53.975 90) (unit 1) (in_bom yes) (on_board yes)
  (property "Reference" "R3" (id 0) (at 117.475 51.435 90))
  (property "Value" "330Ω" (id 1) (at 117.475 53.975 90) (effects (font (size 1.016 1.016))))
  (property "Footprint" "Resistor_SMD:R_0805_2012Metric" (id 2) (at 117.475 55.753 90) (effects (font (size 1.27 1.27)) hide))
  (property "Datasheet" "~" (id 3) (at 117.475 53.975 0) (effects (font (size 1.27 1.27)) hide)) (pin "1") (pin "2"))

 (symbol (lib_id "Device:R") (at 117.475 48.895 90) (unit 1) (in_bom yes) (on_board yes)
  (property "Reference" "R1" (id 0) (at 117.475 46.355 90))
  (property "Value" "330Ω" (id 1) (at 117.475 48.895 90) (effects (font (size 1.016 1.016))))
  (property "Footprint" "Resistor_SMD:R_0805_2012Metric" (id 2) (at 117.475 50.673 90) (effects (font (size 1.27 1.27)) hide))
  (property "Datasheet" "~" (id 3) (at 117.475 48.895 0) (effects (font (size 1.27 1.27)) hide)) (pin "1") (pin "2"))

 (sheet_instances (path "" (page "1")))

)
